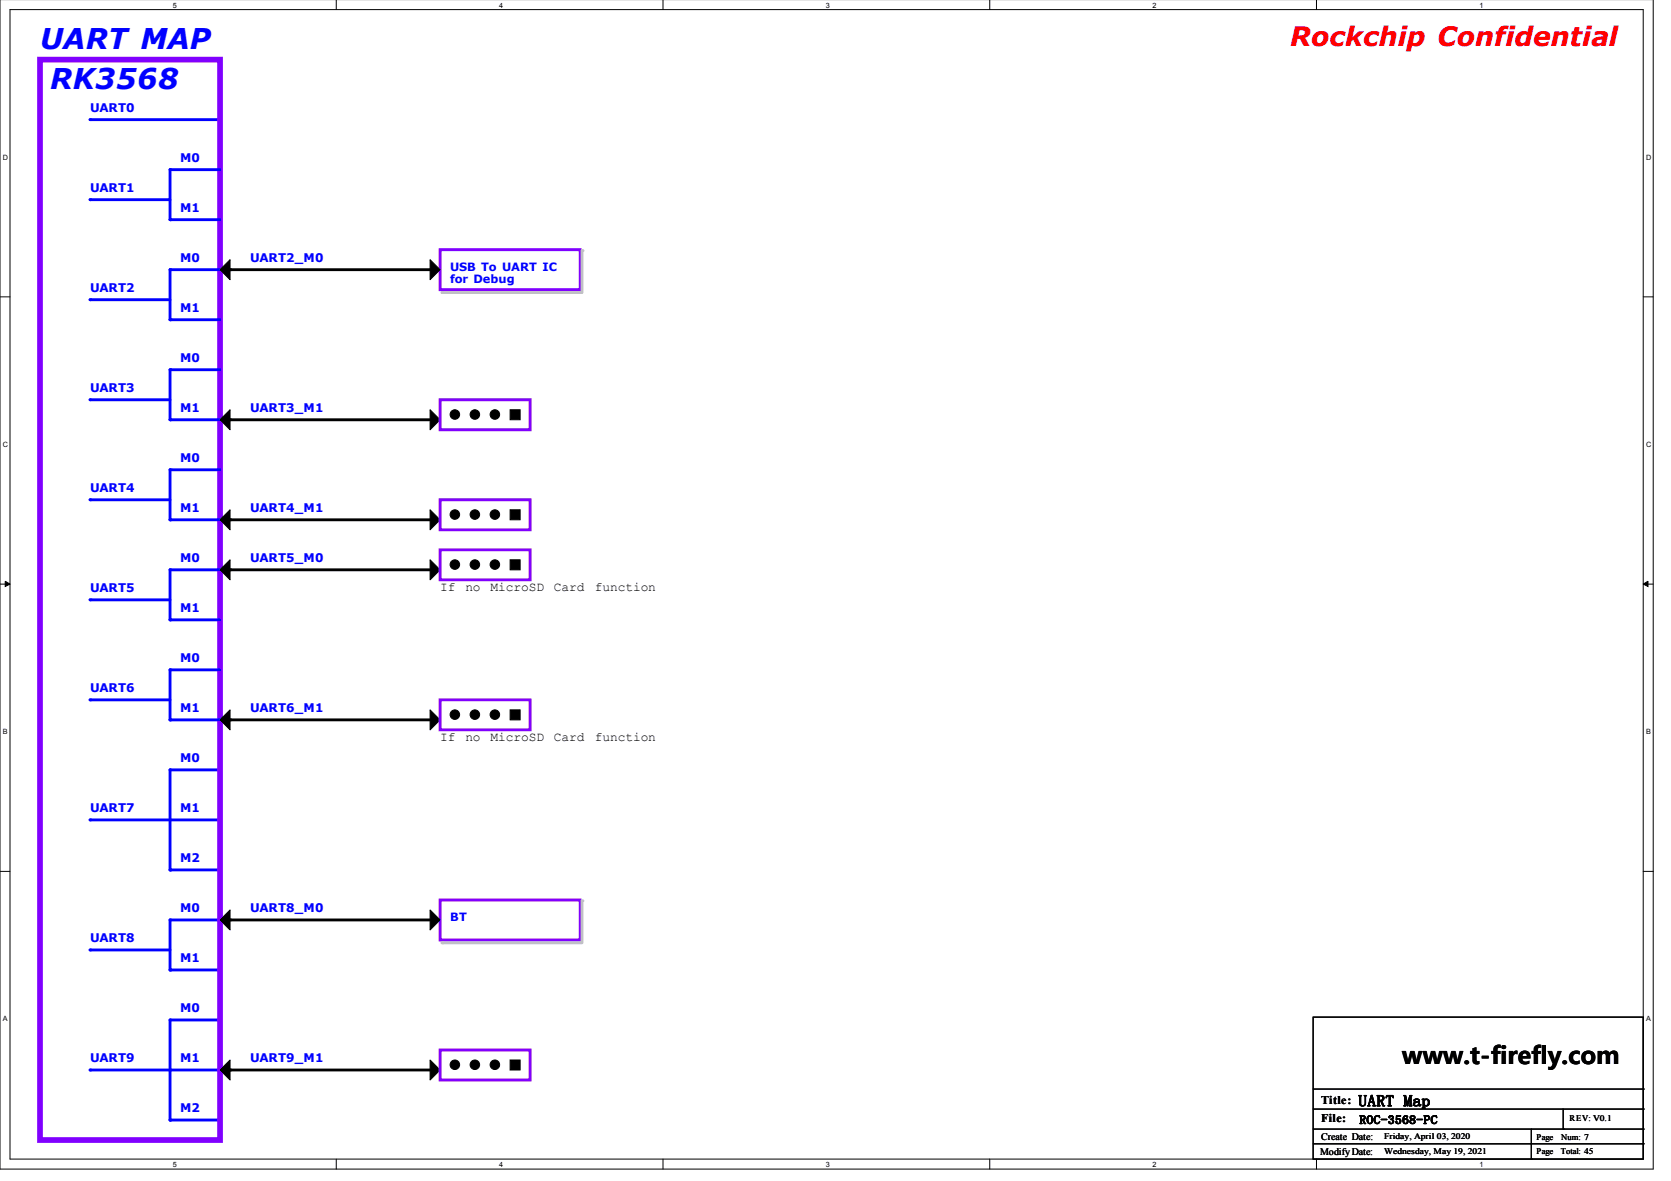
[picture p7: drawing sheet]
<svg xmlns="http://www.w3.org/2000/svg" width="297mm" height="210mm" viewBox="0 0 297 210" stroke-linecap="round" stroke-linejoin="round" font-family="sans-serif">
<path d="M0 -.1v207.9h293.9v-207.9M1.8 1.7h290.3v204.3h-290.3z" fill="none" stroke="#000" stroke-width=".18"/>
<g fill="#fff">
<path d="M30.7 .2h.6v1.3h-.6z"/>
<path d="M30.7 206.3h.6v1.3h-.6z"/>
</g>
<path d="M59.8 -.1v1.8M59.8 206v1.8" fill="none" stroke="#000" stroke-width=".18"/>
<g fill="#fff">
<path d="M88.7 .2h.6v1.3h-.6z"/>
<path d="M88.7 206.3h.6v1.3h-.6z"/>
</g>
<path d="M117.9 -.1v1.8M117.9 206v1.8" fill="none" stroke="#000" stroke-width=".18"/>
<g fill="#fff">
<path d="M146.8 .2h.6v1.3h-.6z"/>
<path d="M146.8 206.3h.6v1.3h-.6z"/>
</g>
<path d="M175.9 -.1v1.8M175.9 206v1.8" fill="none" stroke="#000" stroke-width=".18"/>
<g fill="#fff">
<path d="M204.9 .2h.6v1.3h-.6z"/>
<path d="M204.9 206.3h.6v1.3h-.6z"/>
</g>
<path d="M234 -.1v1.8M234 206v1.8" fill="none" stroke="#000" stroke-width=".18"/>
<g fill="#fff">
<path d="M263 .2h.6v1.3h-.6z"/>
<path d="M263 206.3h.6v1.3h-.6z"/>
<path d="M.5 27.2h.9v1.3h-.9z"/>
<path d="M292.6 27.2h.9v1.3h-.9z"/>
<path d="M.5 78.2h.9v1.4h-.9z"/>
<path d="M292.6 78.2h.9v1.4h-.9z"/>
</g>
<path d="M0 52.8h1.8M292.1 52.8h1.8" fill="none" stroke="#000" stroke-width=".18"/>
<g fill="#fff">
<path d="M.5 129.3h.8v1.4h-.8z"/>
<path d="M292.6 129.3h.8v1.4h-.8z"/>
</g>
<path d="M0 103.8h1.8M292.1 103.8h1.8" fill="none" stroke="#000" stroke-width=".18"/>
<path d="M.9 103.3l.9 .5-.9 .4zM292.1 103.8l.8-.5v.9z" fill="#000" stroke="#000" stroke-width=".18"/>
<g fill="#fff">
<path d="M.5 180.4h.7v1.3h-.7z"/>
<path d="M292.6 180.4h.7v1.3h-.7z"/>
</g>
<path d="M0 154.9h1.8M292.1 154.9h1.8" fill="none" stroke="#000" stroke-width=".18"/>
<path d="M78.2 44.4h24.9v7.1h-24.9z" fill="none" stroke="#8000ff" stroke-width=".51"/>
<path d="M78.6 52h24.9" fill="none" stroke="#c0c0c0" stroke-width=".51"/>
<circle cx="78.6" cy="52" r=".25" fill="#c0c0c0"/>
<path d="M103.5 44.5v7.3" fill="none" stroke="#c0c0c0" stroke-width=".51"/>
<circle cx="103.5" cy="44.5" r=".25" fill="#c0c0c0"/>
<path d="M78.2 159.9h24.9v7.2h-24.9z" fill="none" stroke="#8000ff" stroke-width=".51"/>
<path d="M78.6 167.6h24.9" fill="none" stroke="#c0c0c0" stroke-width=".51"/>
<circle cx="78.6" cy="167.6" r=".25" fill="#c0c0c0"/>
<path d="M103.5 160.1v7.3" fill="none" stroke="#c0c0c0" stroke-width=".51"/>
<circle cx="103.5" cy="160.1" r=".25" fill="#c0c0c0"/>
<path d="M16 21.3h23.1" fill="none" stroke="#00f" stroke-width=".51"/>
<circle cx="16" cy="21.3" r=".25" fill="#00f"/>
<path d="M30.2 136.8h8.9" fill="none" stroke="#00f" stroke-width=".51"/>
<circle cx="30.2" cy="136.8" r=".25" fill="#00f"/>
<path d="M30.2 145.7h8.9" fill="none" stroke="#00f" stroke-width=".51"/>
<circle cx="30.2" cy="145.7" r=".25" fill="#00f"/>
<path d="M30.2 154.6h8.9" fill="none" stroke="#00f" stroke-width=".51"/>
<circle cx="30.2" cy="154.6" r=".25" fill="#00f"/>
<path d="M30.2 136.8v17.8" fill="none" stroke="#00f" stroke-width=".51"/>
<circle cx="30.2" cy="154.6" r=".25" fill="#00f"/>
<path d="M16 145.7h14.2" fill="none" stroke="#00f" stroke-width=".51"/>
<circle cx="16" cy="145.7" r=".25" fill="#00f"/>
<path d="M30.2 172.4h8.9" fill="none" stroke="#00f" stroke-width=".51"/>
<circle cx="30.2" cy="172.4" r=".25" fill="#00f"/>
<path d="M30.2 163.5h8.9" fill="none" stroke="#00f" stroke-width=".51"/>
<circle cx="30.2" cy="163.5" r=".25" fill="#00f"/>
<path d="M16 168.8h14.2" fill="none" stroke="#00f" stroke-width=".51"/>
<circle cx="16" cy="168.8" r=".25" fill="#00f"/>
<path d="M30.2 163.5v8.9" fill="none" stroke="#00f" stroke-width=".51"/>
<circle cx="30.2" cy="172.4" r=".25" fill="#00f"/>
<path d="M30.2 181.3h8.9" fill="none" stroke="#00f" stroke-width=".51"/>
<circle cx="30.2" cy="181.3" r=".25" fill="#00f"/>
<path d="M30.2 190.2h8.9" fill="none" stroke="#00f" stroke-width=".51"/>
<circle cx="30.2" cy="190.2" r=".25" fill="#00f"/>
<path d="M30.2 199.1h8.9" fill="none" stroke="#00f" stroke-width=".51"/>
<circle cx="30.2" cy="199.1" r=".25" fill="#00f"/>
<path d="M30.2 181.3v17.8" fill="none" stroke="#00f" stroke-width=".51"/>
<circle cx="30.2" cy="199.1" r=".25" fill="#00f"/>
<path d="M16 190.2h14.2" fill="none" stroke="#00f" stroke-width=".51"/>
<circle cx="16" cy="190.2" r=".25" fill="#00f"/>
<path d="M7.1 10.6h32v192h-32z" fill="none" stroke="#8000ff" stroke-width="1"/>
<path d="M30.2 30.2h8.9" fill="none" stroke="#00f" stroke-width=".51"/>
<circle cx="30.2" cy="30.2" r=".25" fill="#00f"/>
<path d="M30.2 39h8.9" fill="none" stroke="#00f" stroke-width=".51"/>
<circle cx="30.2" cy="39" r=".25" fill="#00f"/>
<path d="M16 35.5h14.2" fill="none" stroke="#00f" stroke-width=".51"/>
<circle cx="16" cy="35.5" r=".25" fill="#00f"/>
<path d="M30.2 30.2v8.8" fill="none" stroke="#00f" stroke-width=".51"/>
<circle cx="30.2" cy="39" r=".25" fill="#00f"/>
<path d="M30.2 47.9h8.9" fill="none" stroke="#00f" stroke-width=".51"/>
<circle cx="30.2" cy="47.9" r=".25" fill="#00f"/>
<path d="M30.2 56.8h8.9" fill="none" stroke="#00f" stroke-width=".51"/>
<circle cx="30.2" cy="56.8" r=".25" fill="#00f"/>
<path d="M16 53.3h14.2" fill="none" stroke="#00f" stroke-width=".51"/>
<circle cx="16" cy="53.3" r=".25" fill="#00f"/>
<path d="M30.2 47.9v8.9" fill="none" stroke="#00f" stroke-width=".51"/>
<circle cx="30.2" cy="56.8" r=".25" fill="#00f"/>
<path d="M30.2 65.7h8.9" fill="none" stroke="#00f" stroke-width=".51"/>
<circle cx="30.2" cy="65.7" r=".25" fill="#00f"/>
<path d="M30.2 74.6h8.9" fill="none" stroke="#00f" stroke-width=".51"/>
<circle cx="30.2" cy="74.6" r=".25" fill="#00f"/>
<path d="M16 71h14.2" fill="none" stroke="#00f" stroke-width=".51"/>
<circle cx="16" cy="71" r=".25" fill="#00f"/>
<path d="M30.2 65.7v8.9" fill="none" stroke="#00f" stroke-width=".51"/>
<circle cx="30.2" cy="74.6" r=".25" fill="#00f"/>
<path d="M30.2 83.5h8.9" fill="none" stroke="#00f" stroke-width=".51"/>
<circle cx="30.2" cy="83.5" r=".25" fill="#00f"/>
<path d="M30.2 92.4h8.9" fill="none" stroke="#00f" stroke-width=".51"/>
<circle cx="30.2" cy="92.4" r=".25" fill="#00f"/>
<path d="M16 88.8h14.2" fill="none" stroke="#00f" stroke-width=".51"/>
<circle cx="16" cy="88.8" r=".25" fill="#00f"/>
<path d="M30.2 83.5v8.9" fill="none" stroke="#00f" stroke-width=".51"/>
<circle cx="30.2" cy="92.4" r=".25" fill="#00f"/>
<path d="M30.2 101.3h8.9" fill="none" stroke="#00f" stroke-width=".51"/>
<circle cx="30.2" cy="101.3" r=".25" fill="#00f"/>
<path d="M30.2 110.2h8.9" fill="none" stroke="#00f" stroke-width=".51"/>
<circle cx="30.2" cy="110.2" r=".25" fill="#00f"/>
<path d="M16 106.6h14.2" fill="none" stroke="#00f" stroke-width=".51"/>
<circle cx="16" cy="106.6" r=".25" fill="#00f"/>
<path d="M30.2 101.3v8.9" fill="none" stroke="#00f" stroke-width=".51"/>
<circle cx="30.2" cy="110.2" r=".25" fill="#00f"/>
<path d="M30.2 119.1h8.9" fill="none" stroke="#00f" stroke-width=".51"/>
<circle cx="30.2" cy="119.1" r=".25" fill="#00f"/>
<path d="M30.2 127.9h8.9" fill="none" stroke="#00f" stroke-width=".51"/>
<circle cx="30.2" cy="127.9" r=".25" fill="#00f"/>
<path d="M30.2 119.1v8.8" fill="none" stroke="#00f" stroke-width=".51"/>
<circle cx="30.2" cy="127.9" r=".25" fill="#00f"/>
<path d="M16 124.4h14.2" fill="none" stroke="#00f" stroke-width=".51"/>
<circle cx="16" cy="124.4" r=".25" fill="#00f"/>
<g fill="#000" stroke="#000" stroke-width=".18">
<path d="M40.9 46.2v3.5l-1.8-1.8z" fill-rule="evenodd"/>
<path d="M76.5 46.2l1.7 1.7-1.7 1.8z" fill-rule="evenodd"/>
<path d="M40.9 72.8v3.6l-1.8-1.8z" fill-rule="evenodd"/>
<path d="M76.5 72.8l1.7 1.8-1.7 1.8z" fill-rule="evenodd"/>
<path d="M90.7 72.8h1.8v1.8h-1.8z" fill-rule="evenodd"/>
<path d="M40.9 90.6v3.6l-1.8-1.8z" fill-rule="evenodd"/>
<path d="M76.5 90.6l1.7 1.8-1.7 1.8z" fill-rule="evenodd"/>
<path d="M90.7 99.5h1.8v1.8h-1.8z" fill-rule="evenodd"/>
<path d="M90.7 90.6h1.8v1.8h-1.8z" fill-rule="evenodd"/>
<path d="M39.1 101.3l1.8-1.8v3.6z" fill-rule="evenodd"/>
<path d="M76.5 99.5l1.7 1.8-1.7 1.8z" fill-rule="evenodd"/>
<path d="M39.1 127.9l1.8-1.7v3.5z" fill-rule="evenodd"/>
<path d="M76.5 126.2l1.7 1.7-1.7 1.8z" fill-rule="evenodd"/>
<path d="M90.7 126.2h1.8v1.7h-1.8z" fill-rule="evenodd"/>
<path d="M39.1 163.5l1.8-1.8v3.6z" fill-rule="evenodd"/>
<path d="M76.5 161.7l1.7 1.8-1.7 1.8z" fill-rule="evenodd"/>
<path d="M39.1 190.2l1.8-1.8v3.6z" fill-rule="evenodd"/>
<path d="M76.5 188.4l1.7 1.8-1.7 1.8z" fill-rule="evenodd"/>
<path d="M90.7 188.4h1.8v1.8h-1.8z" fill-rule="evenodd"/>
<circle cx="80.9" cy="73.7" r=".85"/>
<circle cx="84.4" cy="73.7" r=".85"/>
<circle cx="88" cy="73.7" r=".85"/>
<circle cx="80.9" cy="91.5" r=".85"/>
<circle cx="84.4" cy="91.5" r=".85"/>
<circle cx="88" cy="91.5" r=".85"/>
<circle cx="80.9" cy="100.3" r=".85"/>
<circle cx="84.4" cy="100.3" r=".85"/>
<circle cx="88" cy="100.3" r=".85"/>
<circle cx="80.9" cy="127" r=".85"/>
<circle cx="84.4" cy="127" r=".85"/>
<circle cx="88" cy="127" r=".85"/>
<circle cx="80.9" cy="189.2" r=".85"/>
<circle cx="84.4" cy="189.2" r=".85"/>
<circle cx="88" cy="189.2" r=".85"/>
</g>
<path d="M40.9 47.9h35.6M40.9 74.6h35.6M40.9 92.4h35.6M40.9 101.3h35.6M40.9 127.9h35.6M40.9 163.5h35.6M40.9 190.2h35.6" fill="none" stroke="#000" stroke-width=".51"/>
<g fill="#000">
<circle cx="40.9" cy="47.9" r=".25"/>
<circle cx="40.9" cy="74.6" r=".25"/>
<circle cx="40.9" cy="92.4" r=".25"/>
<circle cx="40.9" cy="101.3" r=".25"/>
<circle cx="40.9" cy="127.9" r=".25"/>
<circle cx="40.9" cy="163.5" r=".25"/>
<circle cx="40.9" cy="190.2" r=".25"/>
</g>
<path d="M78.2 71h16v5.4h-16zM78.2 97.7h16v5.4h-16zM78.2 88.8h16v5.4h-16zM78.2 124.4h16v5.3h-16zM78.2 186.6h16v5.4h-16z" fill="none" stroke="#8000ff" stroke-width=".51"/>
<g fill="none" stroke="#000" stroke-width=".18">
<path d="M233.4 180.8h58.7v25.2h-58.7zM233.4 193.6h58.7M233.4 197.1h58.7M277.9 197.1v3.6M292.1 193.6h.1M292.1 197.1h.1M233.4 200.7h58.7M233.4 203.3h58.7M272.2 206h.1M272.2 200.7v5.3M277.9 200.7h.1M292.1 200.7h.1"/>
<path d="M292.1 203.3h.1"/>
</g>
<g font-size="5.1" fill="#00f">
<text x="7.1" y="8.7">UART MAP</text>
<text x="8.9" y="15.8">RK3568</text>
</g>
<text font-size="4.7" fill="#f00" x="229.4" y="8.2">Rockchip Confidential</text>
<text font-size="4.2" x="249.3" y="189.2">www.t-firefly.com</text>
<text font-size="2.8" x="241.5" y="196.6">UART Map</text>
<g font-size="2.3">
<text x="78.2" y="105">If</text>
<text x="82.7" y="105">no</text>
<text x="87.2" y="105">MicroSD</text>
<text x="98.5" y="105">Card</text>
<text x="105.8" y="105">function</text>
<text x="78.2" y="131.7">If</text>
<text x="82.7" y="131.7">no</text>
<text x="87.2" y="131.7">MicroSD</text>
<text x="98.5" y="131.7">Card</text>
<text x="105.8" y="131.7">function</text>
</g>
<g font-size="2.1" fill="#00f">
<text x="16" y="19.9">UART0</text>
<text x="32" y="28.8">M0</text>
<text x="16" y="34.1">UART1</text>
<text x="32" y="37.7">M1</text>
<text x="32" y="46.6">M0</text>
<text x="44.4" y="46.6">UART2_M0</text>
<text x="16" y="51.9">UART2</text>
<text x="32" y="55.5">M1</text>
<text x="32" y="64.4">M0</text>
<text x="16" y="69.7">UART3</text>
<text x="32" y="73.3">M1</text>
<text x="44.4" y="73.3">UART3_M1</text>
<text x="32" y="82.1">M0</text>
<text x="16" y="87.5">UART4</text>
<text x="32" y="91">M1</text>
<text x="44.4" y="91">UART4_M1</text>
<text x="32" y="99.9">M0</text>
<text x="44.4" y="99.9">UART5_M0</text>
<text x="16" y="105.3">UART5</text>
<text x="32" y="108.8">M1</text>
<text x="32" y="117.7">M0</text>
<text x="16" y="123">UART6</text>
<text x="32" y="126.6">M1</text>
<text x="44.4" y="126.6">UART6_M1</text>
<text x="32" y="135.5">M0</text>
<text x="16" y="144.4">UART7</text>
<text x="32" y="144.4">M1</text>
<text x="32" y="153.3">M2</text>
<text x="16" y="167.5">UART8</text>
<text x="32" y="162.2">M0</text>
<text x="44.4" y="162.2">UART8_M0</text>
<text x="32" y="171">M1</text>
<text x="32" y="179.9">M0</text>
<text x="16" y="188.8">UART9</text>
<text x="32" y="188.8">M1</text>
<text x="44.4" y="188.8">UART9_M1</text>
<text x="32" y="197.7">M2</text>
</g>
<g font-size="2.1">
<text x="234.9" y="196.3">Title:</text>
<text x="234.9" y="199.5">File:</text>
<text x="241.6" y="199.7">ROC-3568-PC</text>
</g>
<g font-size="2" fill="#00f">
<text x="80" y="48.2">USB To UART IC</text>
<text x="80" y="50.2">for Debug</text>
<text x="80" y="163.8">BT</text>
</g>
<g font-size="1.8">
<text x="234.9" y="202.5">Create Date:</text>
<text x="234.7" y="205.2">Modify Date:</text>
</g>
<g font-size="1.5">
<text x="246" y="202.4">Friday, April 03, 2020</text>
<text x="273.1" y="202.5">Page</text>
<text x="277.5" y="202.5">Num: 7</text>
<text x="279" y="199.3">REV: V0.1</text>
<text x="246" y="205.1">Wednesday, May 19, 2021</text>
<text x="273.1" y="205.1">Page</text>
<text x="277.5" y="205.1">Total: 45</text>
</g>
<g font-size="1.3">
<text x="30.7" y="1.4">5</text>
<text x="88.7" y="1.4">4</text>
<text x="146.8" y="1.4">3</text>
<text x="204.9" y="1.4">2</text>
<text x="263" y="1.4">1</text>
<text x=".5" y="28.4">D</text>
<text x="292.6" y="28.4">D</text>
<text x=".5" y="79.4">C</text>
<text x="292.6" y="79.4">C</text>
<text x=".5" y="130.5">B</text>
<text x="292.6" y="130.5">B</text>
<text x=".5" y="181.5">A</text>
<text x="292.6" y="181.5">A</text>
<text x="30.7" y="207.4">5</text>
<text x="88.7" y="207.4">4</text>
<text x="146.8" y="207.4">3</text>
<text x="204.9" y="207.4">2</text>
<text x="263" y="207.4">1</text>
</g>
</svg>
